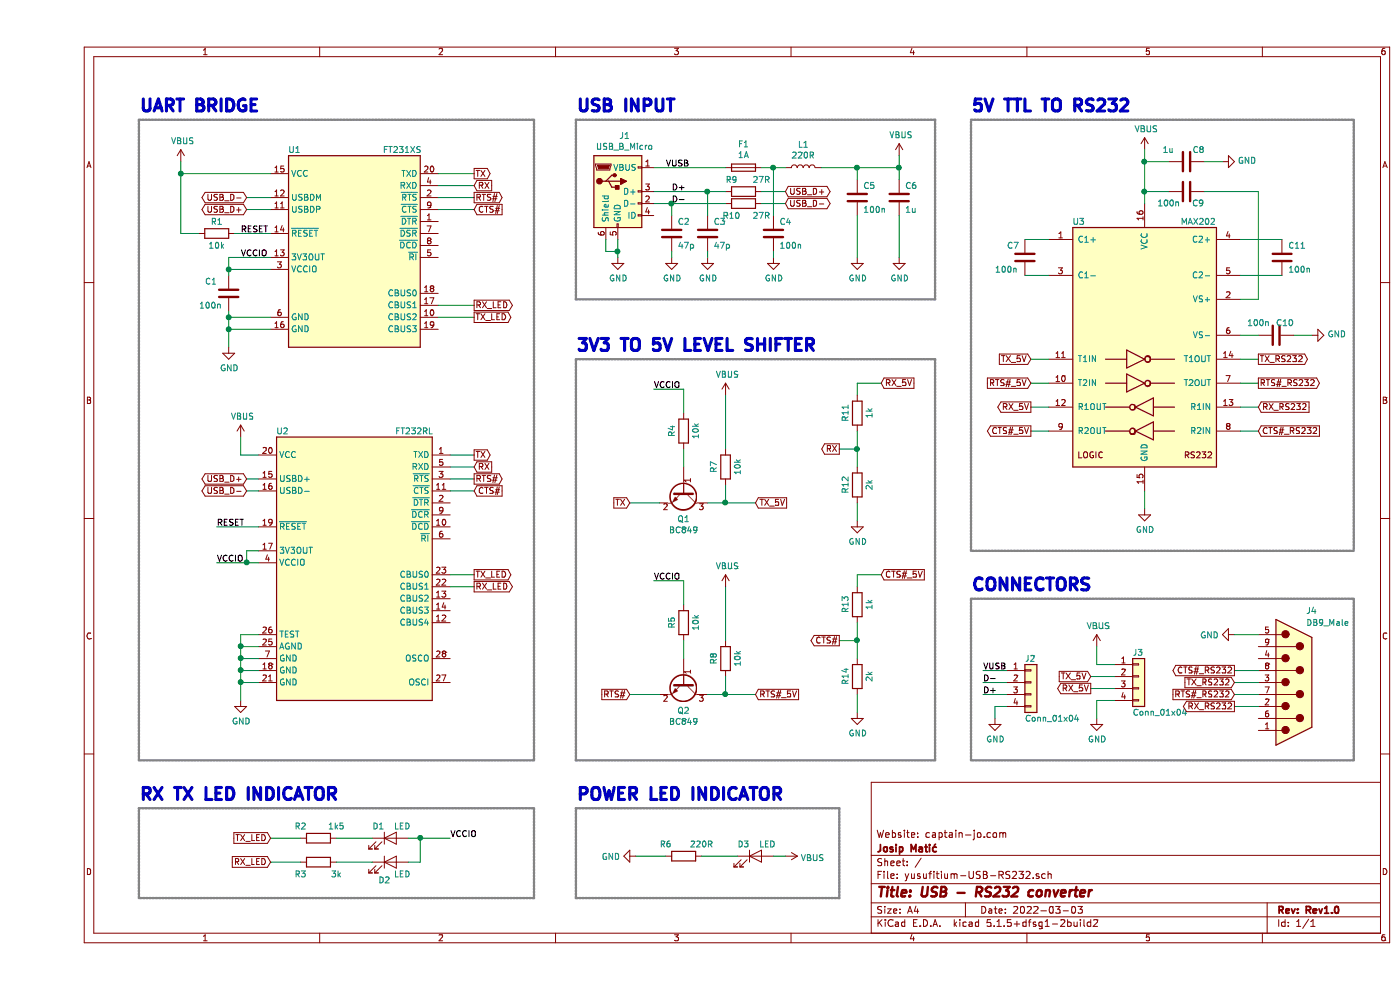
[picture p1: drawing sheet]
EESchema Schematic File Version 4
EELAYER 30 0
EELAYER END
$Descr A4 11693 8268
encoding utf-8
Sheet 1 1
Title "USB - RS232 converter"
Date "2022-03-03"
Rev "Rev1.0"
Comp "Josip Matić"
Comment1 "Website: captain-jo.com"
Comment2 ""
Comment3 ""
Comment4 ""
$EndDescr
$Comp
L Interface_UART:MAX202 U3
U 1 1
P 9250 2900
F 0 "U3" H 8700 3950 50  0000 C CNN
F 1 "MAX202" H 9700 3950 50  0000 C CNN
F 2 "Package_SO:SOIC-16_3.9x9.9mm_P1.27mm" H 9300 1850 50  0001 L CNN
F 3 "http://www.ti.com/lit/ds/symlink/max202.pdf" H 9250 3000 50  0001 C CNN
	1    9250 2900
	1    0    0    -1  
$EndComp
$Comp
L Connector:USB_B_Micro J1
U 1 1
P 4850 1600
F 0 "J1" H 4907 2067 50  0000 C CNN
F 1 "USB_B_Micro" H 4907 1976 50  0000 C CNN
F 2 "Connector_USB:USB_Micro-B_Molex_47346-0001" H 5000 1550 50  0001 C CNN
F 3 "~" H 5000 1550 50  0001 C CNN
	1    4850 1600
	1    0    0    -1  
$EndComp
$Comp
L Device:R R9
U 1 1
P 5900 1600
F 0 "R9" V 5800 1500 50  0000 C CNN
F 1 "27R" V 5800 1750 50  0000 C CNN
F 2 "Resistor_SMD:R_0603_1608Metric_Pad1.05x0.95mm_HandSolder" V 5830 1600 50  0001 C CNN
F 3 "~" H 5900 1600 50  0001 C CNN
	1    5900 1600
	0    1    1    0   
$EndComp
$Comp
L Device:R R10
U 1 1
P 5900 1700
F 0 "R10" V 6000 1600 50  0000 C CNN
F 1 "27R" V 6000 1850 50  0000 C CNN
F 2 "Resistor_SMD:R_0603_1608Metric_Pad1.05x0.95mm_HandSolder" V 5830 1700 50  0001 C CNN
F 3 "~" H 5900 1700 50  0001 C CNN
	1    5900 1700
	0    1    1    0   
$EndComp
$Comp
L Device:C C4
U 1 1
P 6150 1950
F 0 "C4" H 6200 2050 50  0000 L CNN
F 1 "100n" H 6200 1850 50  0000 L CNN
F 2 "Capacitor_SMD:C_0603_1608Metric_Pad1.05x0.95mm_HandSolder" H 6188 1800 50  0001 C CNN
F 3 "~" H 6150 1950 50  0001 C CNN
	1    6150 1950
	1    0    0    -1  
$EndComp
$Comp
L Device:C C5
U 1 1
P 6850 1650
F 0 "C5" H 6900 1750 50  0000 L CNN
F 1 "100n" H 6900 1550 50  0000 L CNN
F 2 "Capacitor_SMD:C_0603_1608Metric_Pad1.05x0.95mm_HandSolder" H 6888 1500 50  0001 C CNN
F 3 "~" H 6850 1650 50  0001 C CNN
	1    6850 1650
	1    0    0    -1  
$EndComp
$Comp
L Device:L L1
U 1 1
P 6400 1400
F 0 "L1" V 6590 1400 50  0000 C CNN
F 1 "220R" V 6499 1400 50  0000 C CNN
F 2 "Inductor_SMD:L_0603_1608Metric" H 6400 1400 50  0001 C CNN
F 3 "~" H 6400 1400 50  0001 C CNN
	1    6400 1400
	0    -1   -1   0   
$EndComp
$Comp
L Device:Fuse F1
U 1 1
P 5900 1400
F 0 "F1" V 5703 1400 50  0000 C CNN
F 1 "1A" V 5794 1400 50  0000 C CNN
F 2 "Fuse:Fuse_1206_3216Metric_Pad1.42x1.75mm_HandSolder" V 5830 1400 50  0001 C CNN
F 3 "~" H 5900 1400 50  0001 C CNN
	1    5900 1400
	0    1    1    0   
$EndComp
$Comp
L power:VBUS #PWR016
U 1 1
P 7200 1300
F 0 "#PWR016" H 7200 1150 50  0001 C CNN
F 1 "VBUS" H 7215 1473 50  0000 C CNN
F 2 "" H 7200 1300 50  0001 C CNN
F 3 "" H 7200 1300 50  0001 C CNN
	1    7200 1300
	1    0    0    -1  
$EndComp
$Comp
L power:GND #PWR05
U 1 1
P 4850 2150
F 0 "#PWR05" H 4850 1900 50  0001 C CNN
F 1 "GND" H 4855 1977 50  0000 C CNN
F 2 "" H 4850 2150 50  0001 C CNN
F 3 "" H 4850 2150 50  0001 C CNN
	1    4850 2150
	1    0    0    -1  
$EndComp
Wire Wire Line
	6050 1400 6150 1400
Wire Wire Line
	6150 1800 6150 1400
Connection ~ 6150 1400
Wire Wire Line
	6150 1400 6250 1400
Wire Wire Line
	4850 2000 4850 2100
Wire Wire Line
	4750 2000 4750 2100
Wire Wire Line
	4750 2100 4850 2100
Connection ~ 4850 2100
Wire Wire Line
	4850 2100 4850 2150
$Comp
L power:GND #PWR011
U 1 1
P 6150 2150
F 0 "#PWR011" H 6150 1900 50  0001 C CNN
F 1 "GND" H 6155 1977 50  0000 C CNN
F 2 "" H 6150 2150 50  0001 C CNN
F 3 "" H 6150 2150 50  0001 C CNN
	1    6150 2150
	1    0    0    -1  
$EndComp
Wire Wire Line
	6150 2150 6150 2100
Text GLabel 6250 1600 2    50   BiDi ~ 0
USB_D+
Text GLabel 6250 1700 2    50   BiDi ~ 0
USB_D-
Wire Wire Line
	6250 1600 6050 1600
Wire Wire Line
	6250 1700 6050 1700
$Comp
L Device:C C6
U 1 1
P 7200 1650
F 0 "C6" H 7250 1750 50  0000 L CNN
F 1 "1u" H 7250 1550 50  0000 L CNN
F 2 "Capacitor_SMD:C_0603_1608Metric_Pad1.05x0.95mm_HandSolder" H 7238 1500 50  0001 C CNN
F 3 "~" H 7200 1650 50  0001 C CNN
	1    7200 1650
	1    0    0    -1  
$EndComp
$Comp
L power:GND #PWR013
U 1 1
P 6850 2150
F 0 "#PWR013" H 6850 1900 50  0001 C CNN
F 1 "GND" H 6855 1977 50  0000 C CNN
F 2 "" H 6850 2150 50  0001 C CNN
F 3 "" H 6850 2150 50  0001 C CNN
	1    6850 2150
	1    0    0    -1  
$EndComp
$Comp
L power:GND #PWR017
U 1 1
P 7200 2150
F 0 "#PWR017" H 7200 1900 50  0001 C CNN
F 1 "GND" H 7205 1977 50  0000 C CNN
F 2 "" H 7200 2150 50  0001 C CNN
F 3 "" H 7200 2150 50  0001 C CNN
	1    7200 2150
	1    0    0    -1  
$EndComp
Wire Wire Line
	6550 1400 6850 1400
Wire Wire Line
	7200 1400 7200 1300
Wire Wire Line
	6850 1800 6850 2150
Wire Wire Line
	7200 1800 7200 2150
Wire Wire Line
	6850 1500 6850 1400
Connection ~ 6850 1400
Wire Wire Line
	6850 1400 7200 1400
Wire Wire Line
	7200 1500 7200 1400
Connection ~ 7200 1400
Text GLabel 1750 1750 0    50   BiDi ~ 0
USB_D+
Text GLabel 1750 1650 0    50   BiDi ~ 0
USB_D-
$Comp
L Yusuf:FT231XS U1
U 1 1
P 2650 2050
F 0 "U1" H 2150 2850 50  0000 C CNN
F 1 "FT231XS" H 3050 2850 50  0000 C CNN
F 2 "Package_SO:SSOP-20_3.9x8.7mm_P0.635mm" H 3820 1150 50  0001 C CNN
F 3 "https://www.ftdichip.com/Support/Documents/DataSheets/ICs/DS_FT231X.pdf" H 2650 2050 50  0001 C CNN
	1    2650 2050
	1    0    0    -1  
$EndComp
$Comp
L Device:C C2
U 1 1
P 5300 1950
F 0 "C2" H 5350 2050 50  0000 L CNN
F 1 "47p" H 5350 1850 50  0000 L CNN
F 2 "Capacitor_SMD:C_0603_1608Metric_Pad1.05x0.95mm_HandSolder" H 5338 1800 50  0001 C CNN
F 3 "~" H 5300 1950 50  0001 C CNN
	1    5300 1950
	1    0    0    -1  
$EndComp
$Comp
L Device:C C3
U 1 1
P 5600 1950
F 0 "C3" H 5650 2050 50  0000 L CNN
F 1 "47p" H 5650 1850 50  0000 L CNN
F 2 "Capacitor_SMD:C_0603_1608Metric_Pad1.05x0.95mm_HandSolder" H 5638 1800 50  0001 C CNN
F 3 "~" H 5600 1950 50  0001 C CNN
	1    5600 1950
	1    0    0    -1  
$EndComp
Wire Wire Line
	5150 1400 5750 1400
Wire Wire Line
	5150 1600 5600 1600
Wire Wire Line
	5150 1700 5300 1700
Wire Wire Line
	5300 1800 5300 1700
Connection ~ 5300 1700
Wire Wire Line
	5300 1700 5750 1700
Wire Wire Line
	5600 1800 5600 1600
Connection ~ 5600 1600
Wire Wire Line
	5600 1600 5750 1600
$Comp
L power:GND #PWR07
U 1 1
P 5300 2150
F 0 "#PWR07" H 5300 1900 50  0001 C CNN
F 1 "GND" H 5305 1977 50  0000 C CNN
F 2 "" H 5300 2150 50  0001 C CNN
F 3 "" H 5300 2150 50  0001 C CNN
	1    5300 2150
	1    0    0    -1  
$EndComp
$Comp
L power:GND #PWR08
U 1 1
P 5600 2150
F 0 "#PWR08" H 5600 1900 50  0001 C CNN
F 1 "GND" H 5605 1977 50  0000 C CNN
F 2 "" H 5600 2150 50  0001 C CNN
F 3 "" H 5600 2150 50  0001 C CNN
	1    5600 2150
	1    0    0    -1  
$EndComp
Wire Wire Line
	5600 2100 5600 2150
Wire Wire Line
	5300 2100 5300 2150
$Comp
L power:VBUS #PWR01
U 1 1
P 1200 1350
F 0 "#PWR01" H 1200 1200 50  0001 C CNN
F 1 "VBUS" H 1215 1523 50  0000 C CNN
F 2 "" H 1200 1350 50  0001 C CNN
F 3 "" H 1200 1350 50  0001 C CNN
	1    1200 1350
	1    0    0    -1  
$EndComp
$Comp
L power:GND #PWR02
U 1 1
P 1600 2900
F 0 "#PWR02" H 1600 2650 50  0001 C CNN
F 1 "GND" H 1605 2727 50  0000 C CNN
F 2 "" H 1600 2900 50  0001 C CNN
F 3 "" H 1600 2900 50  0001 C CNN
	1    1600 2900
	1    0    0    -1  
$EndComp
$Comp
L Device:C C1
U 1 1
P 1600 2450
F 0 "C1" H 1400 2550 50  0000 L CNN
F 1 "100n" H 1350 2350 50  0000 L CNN
F 2 "Capacitor_SMD:C_0603_1608Metric_Pad1.05x0.95mm_HandSolder" H 1638 2300 50  0001 C CNN
F 3 "~" H 1600 2450 50  0001 C CNN
	1    1600 2450
	1    0    0    -1  
$EndComp
Wire Wire Line
	1600 2150 1600 2250
Connection ~ 1600 2250
Wire Wire Line
	1600 2250 1600 2300
Wire Wire Line
	1600 2600 1600 2650
Connection ~ 1600 2650
Wire Wire Line
	1600 2650 1600 2750
Connection ~ 1600 2750
Wire Wire Line
	1600 2750 1600 2900
$Comp
L Device:R R1
U 1 1
P 1500 1950
F 0 "R1" V 1400 1950 50  0000 C CNN
F 1 "10k" V 1600 1950 50  0000 C CNN
F 2 "Resistor_SMD:R_0603_1608Metric_Pad1.05x0.95mm_HandSolder" V 1430 1950 50  0001 C CNN
F 3 "~" H 1500 1950 50  0001 C CNN
	1    1500 1950
	0    1    1    0   
$EndComp
Wire Wire Line
	1200 1450 1200 1350
Wire Wire Line
	1350 1950 1200 1950
Wire Wire Line
	1200 1950 1200 1450
Connection ~ 1200 1450
Text GLabel 3650 1450 2    50   Output ~ 0
TX
Text GLabel 3650 1550 2    50   Input ~ 0
RX
Text GLabel 3650 1650 2    50   Output ~ 0
RTS#
Text GLabel 3650 1750 2    50   Input ~ 0
CTS#
Wire Wire Line
	3350 1450 3650 1450
Wire Wire Line
	3350 1550 3650 1550
Wire Wire Line
	3350 1650 3650 1650
Wire Wire Line
	3350 1750 3650 1750
Text GLabel 3650 2550 2    50   Output ~ 0
RX_LED
Text GLabel 3650 2650 2    50   Output ~ 0
TX_LED
Wire Wire Line
	3350 2550 3650 2550
Wire Wire Line
	3350 2650 3650 2650
$Comp
L Yusuf:FT232RL U2
U 1 1
P 2650 4500
F 0 "U2" H 2050 5400 50  0000 C CNN
F 1 "FT232RL" H 3150 5400 50  0000 C CNN
F 2 "Package_SO:SSOP-28_5.3x10.2mm_P0.65mm" H 3950 3090 50  0001 C CNN
F 3 "https://www.ftdichip.com/Support/Documents/DataSheets/ICs/DS_FT232R.pdf" H 2650 4500 50  0001 C CNN
	1    2650 4500
	1    0    0    -1  
$EndComp
Text Label 1700 1950 0    50   ~ 0
RESET
Wire Wire Line
	1200 1450 1950 1450
Wire Wire Line
	1650 1950 1950 1950
Wire Wire Line
	1600 2150 1950 2150
Wire Wire Line
	1600 2250 1950 2250
Wire Wire Line
	1600 2650 1950 2650
Wire Wire Line
	1600 2750 1950 2750
Text Label 1700 2150 0    50   ~ 0
VCCIO
$Comp
L power:VBUS #PWR03
U 1 1
P 1700 3650
F 0 "#PWR03" H 1700 3500 50  0001 C CNN
F 1 "VBUS" H 1715 3823 50  0000 C CNN
F 2 "" H 1700 3650 50  0001 C CNN
F 3 "" H 1700 3650 50  0001 C CNN
	1    1700 3650
	1    0    0    -1  
$EndComp
Text GLabel 1750 4100 0    50   BiDi ~ 0
USB_D-
Text GLabel 1750 4000 0    50   BiDi ~ 0
USB_D+
Text GLabel 3650 3800 2    50   Output ~ 0
TX
Text GLabel 3650 3900 2    50   Input ~ 0
RX
Text GLabel 3650 4000 2    50   Output ~ 0
RTS#
Text GLabel 3650 4100 2    50   Input ~ 0
CTS#
$Comp
L power:GND #PWR04
U 1 1
P 1700 5850
F 0 "#PWR04" H 1700 5600 50  0001 C CNN
F 1 "GND" H 1705 5677 50  0000 C CNN
F 2 "" H 1700 5850 50  0001 C CNN
F 3 "" H 1700 5850 50  0001 C CNN
	1    1700 5850
	1    0    0    -1  
$EndComp
Wire Wire Line
	1700 3650 1700 3800
Wire Wire Line
	1700 3800 1850 3800
Text GLabel 3650 4900 2    50   Output ~ 0
RX_LED
Text GLabel 3650 4800 2    50   Output ~ 0
TX_LED
Wire Wire Line
	1750 1650 1950 1650
Wire Wire Line
	1750 1750 1950 1750
Wire Wire Line
	1750 4000 1850 4000
Wire Wire Line
	1750 4100 1850 4100
Wire Wire Line
	3450 3800 3650 3800
Wire Wire Line
	3450 3900 3650 3900
Wire Wire Line
	3450 4000 3650 4000
Wire Wire Line
	3450 4100 3650 4100
Wire Wire Line
	3450 4800 3650 4800
Wire Wire Line
	3450 4900 3650 4900
Wire Wire Line
	1850 4400 1500 4400
Wire Wire Line
	1850 4600 1750 4600
Wire Wire Line
	1750 4600 1750 4700
Wire Wire Line
	1750 4700 1850 4700
Wire Wire Line
	1750 4700 1500 4700
Connection ~ 1750 4700
Text Label 1500 4400 0    50   ~ 0
RESET
Text Label 1500 4700 0    50   ~ 0
VCCIO
Wire Wire Line
	1850 5700 1700 5700
Wire Wire Line
	1700 5700 1700 5850
Wire Wire Line
	1850 5300 1700 5300
Wire Wire Line
	1700 5300 1700 5400
Connection ~ 1700 5700
Wire Wire Line
	1850 5400 1700 5400
Connection ~ 1700 5400
Wire Wire Line
	1700 5400 1700 5500
Wire Wire Line
	1850 5500 1700 5500
Connection ~ 1700 5500
Wire Wire Line
	1700 5500 1700 5600
Wire Wire Line
	1850 5600 1700 5600
Connection ~ 1700 5600
Wire Wire Line
	1700 5600 1700 5700
Wire Notes Line width 20 rgb(132, 132, 132)
	850  1000 4150 1000
Wire Notes Line width 20 rgb(132, 132, 132)
	4150 1000 4150 6350
Wire Notes Line width 20 rgb(132, 132, 132)
	4150 6350 850  6350
Wire Notes Line width 20 rgb(132, 132, 132)
	850  6350 850  1000
Text Notes 850  950  0    101  ~ 20
UART BRIDGE
Wire Notes Line width 20 rgb(132, 132, 132)
	4500 1000 7500 1000
Wire Notes Line width 20 rgb(132, 132, 132)
	7500 1000 7500 2500
Wire Notes Line width 20 rgb(132, 132, 132)
	7500 2500 4500 2500
Wire Notes Line width 20 rgb(132, 132, 132)
	4500 2500 4500 1000
Text Notes 4500 950  0    101  ~ 20
USB INPUT
$Comp
L Device:R R7
U 1 1
P 5750 3900
F 0 "R7" V 5650 3900 50  0000 C CNN
F 1 "10k" V 5850 3900 50  0000 C CNN
F 2 "Resistor_SMD:R_0603_1608Metric_Pad1.05x0.95mm_HandSolder" V 5680 3900 50  0001 C CNN
F 3 "~" H 5750 3900 50  0001 C CNN
	1    5750 3900
	1    0    0    -1  
$EndComp
$Comp
L Device:R R4
U 1 1
P 5400 3600
F 0 "R4" V 5300 3600 50  0000 C CNN
F 1 "10k" V 5500 3600 50  0000 C CNN
F 2 "Resistor_SMD:R_0603_1608Metric_Pad1.05x0.95mm_HandSolder" V 5330 3600 50  0001 C CNN
F 3 "~" H 5400 3600 50  0001 C CNN
	1    5400 3600
	1    0    0    -1  
$EndComp
$Comp
L Transistor_BJT:BC849 Q1
U 1 1
P 5400 4100
F 0 "Q1" V 5635 4100 50  0000 C CNN
F 1 "BC849" V 5726 4100 50  0000 C CNN
F 2 "Package_TO_SOT_SMD:SOT-23" H 5600 4025 50  0001 L CIN
F 3 "http://www.infineon.com/dgdl/Infineon-BC847SERIES_BC848SERIES_BC849SERIES_BC850SERIES-DS-v01_01-en.pdf?fileId=db3a304314dca389011541d4630a1657" H 5400 4100 50  0001 L CNN
	1    5400 4100
	0    1    1    0   
$EndComp
$Comp
L power:VBUS #PWR09
U 1 1
P 5750 3300
F 0 "#PWR09" H 5750 3150 50  0001 C CNN
F 1 "VBUS" H 5765 3473 50  0000 C CNN
F 2 "" H 5750 3300 50  0001 C CNN
F 3 "" H 5750 3300 50  0001 C CNN
	1    5750 3300
	1    0    0    -1  
$EndComp
Text GLabel 4950 4200 0    50   Input ~ 0
TX
Text GLabel 6000 4200 2    50   Input ~ 0
TX_5V
Wire Wire Line
	5750 3300 5750 3750
Wire Wire Line
	5750 4050 5750 4200
Wire Wire Line
	5750 4200 5600 4200
Wire Wire Line
	6000 4200 5750 4200
Connection ~ 5750 4200
Wire Wire Line
	4950 4200 5200 4200
Wire Wire Line
	5400 3750 5400 3900
Wire Wire Line
	5400 3450 5400 3250
Text Label 5150 3250 0    50   ~ 0
VCCIO
Wire Wire Line
	5150 3250 5400 3250
$Comp
L Device:R R8
U 1 1
P 5750 5500
F 0 "R8" V 5650 5500 50  0000 C CNN
F 1 "10k" V 5850 5500 50  0000 C CNN
F 2 "Resistor_SMD:R_0603_1608Metric_Pad1.05x0.95mm_HandSolder" V 5680 5500 50  0001 C CNN
F 3 "~" H 5750 5500 50  0001 C CNN
	1    5750 5500
	1    0    0    -1  
$EndComp
$Comp
L Device:R R5
U 1 1
P 5400 5200
F 0 "R5" V 5300 5200 50  0000 C CNN
F 1 "10k" V 5500 5200 50  0000 C CNN
F 2 "Resistor_SMD:R_0603_1608Metric_Pad1.05x0.95mm_HandSolder" V 5330 5200 50  0001 C CNN
F 3 "~" H 5400 5200 50  0001 C CNN
	1    5400 5200
	1    0    0    -1  
$EndComp
$Comp
L Transistor_BJT:BC849 Q2
U 1 1
P 5400 5700
F 0 "Q2" V 5635 5700 50  0000 C CNN
F 1 "BC849" V 5726 5700 50  0000 C CNN
F 2 "Package_TO_SOT_SMD:SOT-23" H 5600 5625 50  0001 L CIN
F 3 "http://www.infineon.com/dgdl/Infineon-BC847SERIES_BC848SERIES_BC849SERIES_BC850SERIES-DS-v01_01-en.pdf?fileId=db3a304314dca389011541d4630a1657" H 5400 5700 50  0001 L CNN
	1    5400 5700
	0    1    1    0   
$EndComp
$Comp
L power:VBUS #PWR010
U 1 1
P 5750 4900
F 0 "#PWR010" H 5750 4750 50  0001 C CNN
F 1 "VBUS" H 5765 5073 50  0000 C CNN
F 2 "" H 5750 4900 50  0001 C CNN
F 3 "" H 5750 4900 50  0001 C CNN
	1    5750 4900
	1    0    0    -1  
$EndComp
Text GLabel 4950 5800 0    50   Input ~ 0
RTS#
Text GLabel 6000 5800 2    50   Input ~ 0
RTS#_5V
Wire Wire Line
	5750 4900 5750 5350
Wire Wire Line
	5750 5650 5750 5800
Wire Wire Line
	5750 5800 5600 5800
Wire Wire Line
	6000 5800 5750 5800
Connection ~ 5750 5800
Wire Wire Line
	4950 5800 5200 5800
Wire Wire Line
	5400 5350 5400 5500
Wire Wire Line
	5400 5050 5400 4850
Text Label 5150 4850 0    50   ~ 0
VCCIO
Wire Wire Line
	5150 4850 5400 4850
$Comp
L Device:R R11
U 1 1
P 6850 3450
F 0 "R11" V 6750 3450 50  0000 C CNN
F 1 "1k" V 6950 3450 50  0000 C CNN
F 2 "Resistor_SMD:R_0603_1608Metric_Pad1.05x0.95mm_HandSolder" V 6780 3450 50  0001 C CNN
F 3 "~" H 6850 3450 50  0001 C CNN
	1    6850 3450
	1    0    0    -1  
$EndComp
$Comp
L Device:R R12
U 1 1
P 6850 4050
F 0 "R12" V 6750 4050 50  0000 C CNN
F 1 "2k" V 6950 4050 50  0000 C CNN
F 2 "Resistor_SMD:R_0603_1608Metric_Pad1.05x0.95mm_HandSolder" V 6780 4050 50  0001 C CNN
F 3 "~" H 6850 4050 50  0001 C CNN
	1    6850 4050
	1    0    0    -1  
$EndComp
$Comp
L power:GND #PWR014
U 1 1
P 6850 4350
F 0 "#PWR014" H 6850 4100 50  0001 C CNN
F 1 "GND" H 6855 4177 50  0000 C CNN
F 2 "" H 6850 4350 50  0001 C CNN
F 3 "" H 6850 4350 50  0001 C CNN
	1    6850 4350
	1    0    0    -1  
$EndComp
Text GLabel 6700 3750 0    50   Output ~ 0
RX
Text GLabel 7050 3200 2    50   Input ~ 0
RX_5V
Wire Wire Line
	7050 3200 6850 3200
Wire Wire Line
	6850 3200 6850 3300
Wire Wire Line
	6850 3600 6850 3750
Wire Wire Line
	6850 4200 6850 4350
Wire Wire Line
	6700 3750 6850 3750
Connection ~ 6850 3750
Wire Wire Line
	6850 3750 6850 3900
$Comp
L Device:R R13
U 1 1
P 6850 5050
F 0 "R13" V 6750 5050 50  0000 C CNN
F 1 "1k" V 6950 5050 50  0000 C CNN
F 2 "Resistor_SMD:R_0603_1608Metric_Pad1.05x0.95mm_HandSolder" V 6780 5050 50  0001 C CNN
F 3 "~" H 6850 5050 50  0001 C CNN
	1    6850 5050
	1    0    0    -1  
$EndComp
$Comp
L Device:R R14
U 1 1
P 6850 5650
F 0 "R14" V 6750 5650 50  0000 C CNN
F 1 "2k" V 6950 5650 50  0000 C CNN
F 2 "Resistor_SMD:R_0603_1608Metric_Pad1.05x0.95mm_HandSolder" V 6780 5650 50  0001 C CNN
F 3 "~" H 6850 5650 50  0001 C CNN
	1    6850 5650
	1    0    0    -1  
$EndComp
$Comp
L power:GND #PWR015
U 1 1
P 6850 5950
F 0 "#PWR015" H 6850 5700 50  0001 C CNN
F 1 "GND" H 6855 5777 50  0000 C CNN
F 2 "" H 6850 5950 50  0001 C CNN
F 3 "" H 6850 5950 50  0001 C CNN
	1    6850 5950
	1    0    0    -1  
$EndComp
Text GLabel 6700 5350 0    50   Output ~ 0
CTS#
Text GLabel 7050 4800 2    50   Input ~ 0
CTS#_5V
Wire Wire Line
	7050 4800 6850 4800
Wire Wire Line
	6850 4800 6850 4900
Wire Wire Line
	6850 5200 6850 5350
Wire Wire Line
	6850 5800 6850 5950
Wire Wire Line
	6700 5350 6850 5350
Connection ~ 6850 5350
Wire Wire Line
	6850 5350 6850 5500
Wire Notes Line width 20 rgb(132, 132, 132)
	4500 3000 7500 3000
Wire Notes Line width 20 rgb(132, 132, 132)
	7500 3000 7500 6350
Wire Notes Line width 20 rgb(132, 132, 132)
	7500 6350 4500 6350
Wire Notes Line width 20 rgb(132, 132, 132)
	4500 6350 4500 3000
Text Notes 4500 2950 0    101  ~ 20
3V3 TO 5V LEVEL SHIFTER
$Comp
L Device:C C7
U 1 1
P 8250 2150
F 0 "C7" H 8100 2250 50  0000 L CNN
F 1 "100n" H 8000 2050 50  0000 L CNN
F 2 "Capacitor_SMD:C_0603_1608Metric_Pad1.05x0.95mm_HandSolder" H 8288 2000 50  0001 C CNN
F 3 "~" H 8250 2150 50  0001 C CNN
	1    8250 2150
	1    0    0    -1  
$EndComp
$Comp
L Device:C C11
U 1 1
P 10400 2150
F 0 "C11" H 10450 2250 50  0000 L CNN
F 1 "100n" H 10450 2050 50  0000 L CNN
F 2 "Capacitor_SMD:C_0603_1608Metric_Pad1.05x0.95mm_HandSolder" H 10438 2000 50  0001 C CNN
F 3 "~" H 10400 2150 50  0001 C CNN
	1    10400 2150
	1    0    0    -1  
$EndComp
Wire Wire Line
	8450 2000 8250 2000
Wire Wire Line
	8450 2300 8250 2300
$Comp
L power:VBUS #PWR021
U 1 1
P 9250 1250
F 0 "#PWR021" H 9250 1100 50  0001 C CNN
F 1 "VBUS" H 9265 1423 50  0000 C CNN
F 2 "" H 9250 1250 50  0001 C CNN
F 3 "" H 9250 1250 50  0001 C CNN
	1    9250 1250
	1    0    0    -1  
$EndComp
$Comp
L Device:C C8
U 1 1
P 9600 1350
F 0 "C8" V 9500 1400 50  0000 L CNN
F 1 "1u" V 9500 1150 50  0000 L CNN
F 2 "Capacitor_SMD:C_0603_1608Metric_Pad1.05x0.95mm_HandSolder" H 9638 1200 50  0001 C CNN
F 3 "~" H 9600 1350 50  0001 C CNN
	1    9600 1350
	0    1    1    0   
$EndComp
$Comp
L Device:C C9
U 1 1
P 9600 1600
F 0 "C9" V 9500 1450 50  0000 L CNN
F 1 "100n" V 9500 1650 50  0000 L CNN
F 2 "Capacitor_SMD:C_0603_1608Metric_Pad1.05x0.95mm_HandSolder" H 9638 1450 50  0001 C CNN
F 3 "~" H 9600 1600 50  0001 C CNN
	1    9600 1600
	0    -1   -1   0   
$EndComp
Wire Wire Line
	10050 2000 10400 2000
Wire Wire Line
	10050 2300 10400 2300
Wire Wire Line
	10050 2500 10200 2500
Wire Wire Line
	10200 2500 10200 1600
Wire Wire Line
	10200 1600 9750 1600
Wire Wire Line
	9450 1600 9250 1600
Wire Wire Line
	9250 1600 9250 1700
Wire Wire Line
	9250 1250 9250 1350
Wire Wire Line
	9250 1350 9450 1350
Wire Wire Line
	9250 1600 9250 1350
Connection ~ 9250 1600
Connection ~ 9250 1350
$Comp
L power:GND #PWR023
U 1 1
P 9900 1350
F 0 "#PWR023" H 9900 1100 50  0001 C CNN
F 1 "GND" V 9905 1222 50  0000 R CNN
F 2 "" H 9900 1350 50  0001 C CNN
F 3 "" H 9900 1350 50  0001 C CNN
	1    9900 1350
	0    -1   -1   0   
$EndComp
Wire Wire Line
	9900 1350 9750 1350
$Comp
L Device:C C10
U 1 1
P 10350 2800
F 0 "C10" V 10450 2650 50  0000 L CNN
F 1 "100n" V 10450 2850 50  0000 L CNN
F 2 "Capacitor_SMD:C_0603_1608Metric_Pad1.05x0.95mm_HandSolder" H 10388 2650 50  0001 C CNN
F 3 "~" H 10350 2800 50  0001 C CNN
	1    10350 2800
	0    -1   -1   0   
$EndComp
$Comp
L power:GND #PWR025
U 1 1
P 10650 2800
F 0 "#PWR025" H 10650 2550 50  0001 C CNN
F 1 "GND" V 10655 2672 50  0000 R CNN
F 2 "" H 10650 2800 50  0001 C CNN
F 3 "" H 10650 2800 50  0001 C CNN
	1    10650 2800
	0    -1   -1   0   
$EndComp
Wire Wire Line
	10050 2800 10200 2800
Wire Wire Line
	10500 2800 10650 2800
Text GLabel 8300 3000 0    50   Input ~ 0
TX_5V
Text GLabel 8300 3200 0    50   Input ~ 0
RTS#_5V
Text GLabel 8300 3400 0    50   Output ~ 0
RX_5V
Text GLabel 8300 3600 0    50   Output ~ 0
CTS#_5V
Wire Wire Line
	8450 3000 8300 3000
Wire Wire Line
	8450 3200 8300 3200
Wire Wire Line
	8450 3400 8300 3400
Wire Wire Line
	8450 3600 8300 3600
$Comp
L power:GND #PWR022
U 1 1
P 9250 4250
F 0 "#PWR022" H 9250 4000 50  0001 C CNN
F 1 "GND" H 9255 4077 50  0000 C CNN
F 2 "" H 9250 4250 50  0001 C CNN
F 3 "" H 9250 4250 50  0001 C CNN
	1    9250 4250
	1    0    0    -1  
$EndComp
Wire Wire Line
	9250 4250 9250 4100
$Comp
L Connector:DB9_Male J4
U 1 1
P 10500 5700
F 0 "J4" H 10600 6300 50  0000 L CNN
F 1 "DB9_Male" H 10600 6200 50  0000 L CNN
F 2 "Connector_Dsub:DSUB-9_Male_EdgeMount_P2.77mm" H 10500 5700 50  0001 C CNN
F 3 " ~" H 10500 5700 50  0001 C CNN
	1    10500 5700
	1    0    0    -1  
$EndComp
Text GLabel 10200 3000 2    50   Output ~ 0
TX_RS232
Text GLabel 10200 3200 2    50   Output ~ 0
RTS#_RS232
Text GLabel 10200 3400 2    50   Input ~ 0
RX_RS232
Text GLabel 10200 3600 2    50   Input ~ 0
CTS#_RS232
Wire Wire Line
	10200 3000 10050 3000
Wire Wire Line
	10200 3200 10050 3200
Wire Wire Line
	10200 3400 10050 3400
Wire Wire Line
	10200 3600 10050 3600
Wire Notes Line width 20 rgb(132, 132, 132)
	7800 1000 11000 1000
Wire Notes Line width 20 rgb(132, 132, 132)
	11000 1000 11000 4600
Wire Notes Line width 20 rgb(132, 132, 132)
	11000 4600 7800 4600
Wire Notes Line width 20 rgb(132, 132, 132)
	7800 4600 7800 1000
Text Notes 7800 950  0    101  ~ 20
5V TTL TO RS232
Text GLabel 10000 5700 0    50   Input ~ 0
TX_RS232
Text GLabel 10000 5800 0    50   Input ~ 0
RTS#_RS232
Text GLabel 10000 5900 0    50   Output ~ 0
RX_RS232
Text GLabel 10000 5600 0    50   Output ~ 0
CTS#_RS232
Wire Wire Line
	10200 5600 10000 5600
Wire Wire Line
	10200 5700 10000 5700
Wire Wire Line
	10200 5800 10000 5800
Wire Wire Line
	10200 5900 10000 5900
$Comp
L power:GND #PWR024
U 1 1
P 10000 5300
F 0 "#PWR024" H 10000 5050 50  0001 C CNN
F 1 "GND" V 10005 5172 50  0000 R CNN
F 2 "" H 10000 5300 50  0001 C CNN
F 3 "" H 10000 5300 50  0001 C CNN
	1    10000 5300
	0    1    1    0   
$EndComp
Wire Wire Line
	10200 5300 10000 5300
$Comp
L Connector_Generic:Conn_01x04 J3
U 1 1
P 9200 5650
F 0 "J3" H 9150 5850 50  0000 L CNN
F 1 "Conn_01x04" H 9150 5350 50  0000 L CNN
F 2 "Connector_PinHeader_2.54mm:PinHeader_1x04_P2.54mm_Vertical" H 9200 5650 50  0001 C CNN
F 3 "~" H 9200 5650 50  0001 C CNN
	1    9200 5650
	1    0    0    -1  
$EndComp
$Comp
L power:VBUS #PWR019
U 1 1
P 8850 5400
F 0 "#PWR019" H 8850 5250 50  0001 C CNN
F 1 "VBUS" H 8865 5573 50  0000 C CNN
F 2 "" H 8850 5400 50  0001 C CNN
F 3 "" H 8850 5400 50  0001 C CNN
	1    8850 5400
	1    0    0    -1  
$EndComp
$Comp
L power:GND #PWR020
U 1 1
P 8850 6000
F 0 "#PWR020" H 8850 5750 50  0001 C CNN
F 1 "GND" H 8855 5827 50  0000 C CNN
F 2 "" H 8850 6000 50  0001 C CNN
F 3 "" H 8850 6000 50  0001 C CNN
	1    8850 6000
	1    0    0    -1  
$EndComp
Wire Wire Line
	9000 5550 8850 5550
Wire Wire Line
	8850 5550 8850 5400
Wire Wire Line
	9000 5850 8850 5850
Wire Wire Line
	8850 5850 8850 6000
Text GLabel 8800 5750 0    50   Output ~ 0
RX_5V
Text GLabel 8800 5650 0    50   Input ~ 0
TX_5V
Wire Wire Line
	9000 5650 8800 5650
Wire Wire Line
	9000 5750 8800 5750
Wire Notes Line width 20 rgb(132, 132, 132)
	7800 5000 11000 5000
Wire Notes Line width 20 rgb(132, 132, 132)
	11000 5000 11000 6350
Wire Notes Line width 20 rgb(132, 132, 132)
	11000 6350 7800 6350
Wire Notes Line width 20 rgb(132, 132, 132)
	7800 6350 7800 5000
Text Notes 7800 4950 0    101  ~ 20
CONNECTORS
Text GLabel 1950 7000 0    50   Input ~ 0
TX_LED
Text GLabel 1950 7200 0    50   Input ~ 0
RX_LED
$Comp
L Device:R R2
U 1 1
P 2350 7000
F 0 "R2" V 2250 6850 50  0000 C CNN
F 1 "1k5" V 2250 7150 50  0000 C CNN
F 2 "Resistor_SMD:R_0603_1608Metric_Pad1.05x0.95mm_HandSolder" V 2280 7000 50  0001 C CNN
F 3 "~" H 2350 7000 50  0001 C CNN
	1    2350 7000
	0    1    1    0   
$EndComp
$Comp
L Device:R R3
U 1 1
P 2350 7200
F 0 "R3" V 2450 7050 50  0000 C CNN
F 1 "3k" V 2450 7350 50  0000 C CNN
F 2 "Resistor_SMD:R_0603_1608Metric_Pad1.05x0.95mm_HandSolder" V 2280 7200 50  0001 C CNN
F 3 "~" H 2350 7200 50  0001 C CNN
	1    2350 7200
	0    1    1    0   
$EndComp
$Comp
L Device:LED D1
U 1 1
P 2950 7000
F 0 "D1" H 2850 7100 50  0000 C CNN
F 1 "LED" H 3050 7100 50  0000 C CNN
F 2 "LED_THT:LED_D3.0mm" H 2950 7000 50  0001 C CNN
F 3 "~" H 2950 7000 50  0001 C CNN
	1    2950 7000
	1    0    0    -1  
$EndComp
$Comp
L Device:LED D2
U 1 1
P 2950 7200
F 0 "D2" H 2900 7050 50  0000 C CNN
F 1 "LED" H 3050 7100 50  0000 C CNN
F 2 "LED_THT:LED_D3.0mm" H 2950 7200 50  0001 C CNN
F 3 "~" H 2950 7200 50  0001 C CNN
	1    2950 7200
	1    0    0    -1  
$EndComp
Wire Wire Line
	1950 7000 2200 7000
Wire Wire Line
	1950 7200 2200 7200
Wire Wire Line
	2500 7000 2800 7000
Wire Wire Line
	2500 7200 2800 7200
Wire Wire Line
	3200 7200 3100 7200
Wire Wire Line
	3100 7000 3200 7000
Wire Wire Line
	3200 7000 3200 7200
Text Label 3450 7000 0    50   ~ 0
VCCIO
Wire Wire Line
	3200 7000 3450 7000
Connection ~ 3200 7000
Wire Notes Line width 20 rgb(132, 132, 132)
	850  6750 4150 6750
Wire Notes Line width 20 rgb(132, 132, 132)
	4150 6750 4150 7500
Wire Notes Line width 20 rgb(132, 132, 132)
	4150 7500 850  7500
Wire Notes Line width 20 rgb(132, 132, 132)
	850  7500 850  6750
Text Notes 850  6700 0    101  ~ 20
RX TX LED INDICATOR
$Comp
L Device:R R6
U 1 1
P 5400 7150
F 0 "R6" V 5300 7000 50  0000 C CNN
F 1 "220R" V 5300 7300 50  0000 C CNN
F 2 "Resistor_SMD:R_0603_1608Metric_Pad1.05x0.95mm_HandSolder" V 5330 7150 50  0001 C CNN
F 3 "~" H 5400 7150 50  0001 C CNN
	1    5400 7150
	0    1    1    0   
$EndComp
$Comp
L Device:LED D3
U 1 1
P 6000 7150
F 0 "D3" H 5900 7250 50  0000 C CNN
F 1 "LED" H 6100 7250 50  0000 C CNN
F 2 "LED_THT:LED_D3.0mm" H 6000 7150 50  0001 C CNN
F 3 "~" H 6000 7150 50  0001 C CNN
	1    6000 7150
	1    0    0    -1  
$EndComp
Wire Wire Line
	5000 7150 5250 7150
Wire Wire Line
	5550 7150 5850 7150
Wire Wire Line
	6150 7150 6250 7150
Wire Notes Line width 20 rgb(132, 132, 132)
	4500 6750 6700 6750
Wire Notes Line width 20 rgb(132, 132, 132)
	6700 6750 6700 7500
Wire Notes Line width 20 rgb(132, 132, 132)
	6700 7500 4500 7500
Wire Notes Line width 20 rgb(132, 132, 132)
	4500 7500 4500 6750
Text Notes 4500 6700 0    101  ~ 20
POWER LED INDICATOR
$Comp
L power:GND #PWR06
U 1 1
P 5000 7150
F 0 "#PWR06" H 5000 6900 50  0001 C CNN
F 1 "GND" V 5005 7022 50  0000 R CNN
F 2 "" H 5000 7150 50  0001 C CNN
F 3 "" H 5000 7150 50  0001 C CNN
	1    5000 7150
	0    1    1    0   
$EndComp
$Comp
L power:VBUS #PWR012
U 1 1
P 6250 7150
F 0 "#PWR012" H 6250 7000 50  0001 C CNN
F 1 "VBUS" V 6265 7278 50  0000 L CNN
F 2 "" H 6250 7150 50  0001 C CNN
F 3 "" H 6250 7150 50  0001 C CNN
	1    6250 7150
	0    1    1    0   
$EndComp
$Comp
L Connector_Generic:Conn_01x04 J2
U 1 1
P 8300 5700
F 0 "J2" H 8250 5900 50  0000 L CNN
F 1 "Conn_01x04" H 8250 5400 50  0000 L CNN
F 2 "Yusuf-footprints:WireHeader_1x4" H 8300 5700 50  0001 C CNN
F 3 "~" H 8300 5700 50  0001 C CNN
	1    8300 5700
	1    0    0    -1  
$EndComp
Text Label 5250 1400 0    50   ~ 0
VUSB
Text Label 5300 1600 0    50   ~ 0
D+
Text Label 5300 1700 0    50   ~ 0
D-
Wire Wire Line
	8100 5600 7900 5600
Wire Wire Line
	8100 5700 7900 5700
Wire Wire Line
	8100 5800 7900 5800
$Comp
L power:GND #PWR018
U 1 1
P 8000 6000
F 0 "#PWR018" H 8000 5750 50  0001 C CNN
F 1 "GND" H 8005 5827 50  0000 C CNN
F 2 "" H 8000 6000 50  0001 C CNN
F 3 "" H 8000 6000 50  0001 C CNN
	1    8000 6000
	1    0    0    -1  
$EndComp
Wire Wire Line
	8100 5900 8000 5900
Wire Wire Line
	8000 5900 8000 6000
Text Label 7900 5600 0    50   ~ 0
VUSB
Text Label 7900 5800 0    50   ~ 0
D+
Text Label 7900 5700 0    50   ~ 0
D-
$EndSCHEMATC
